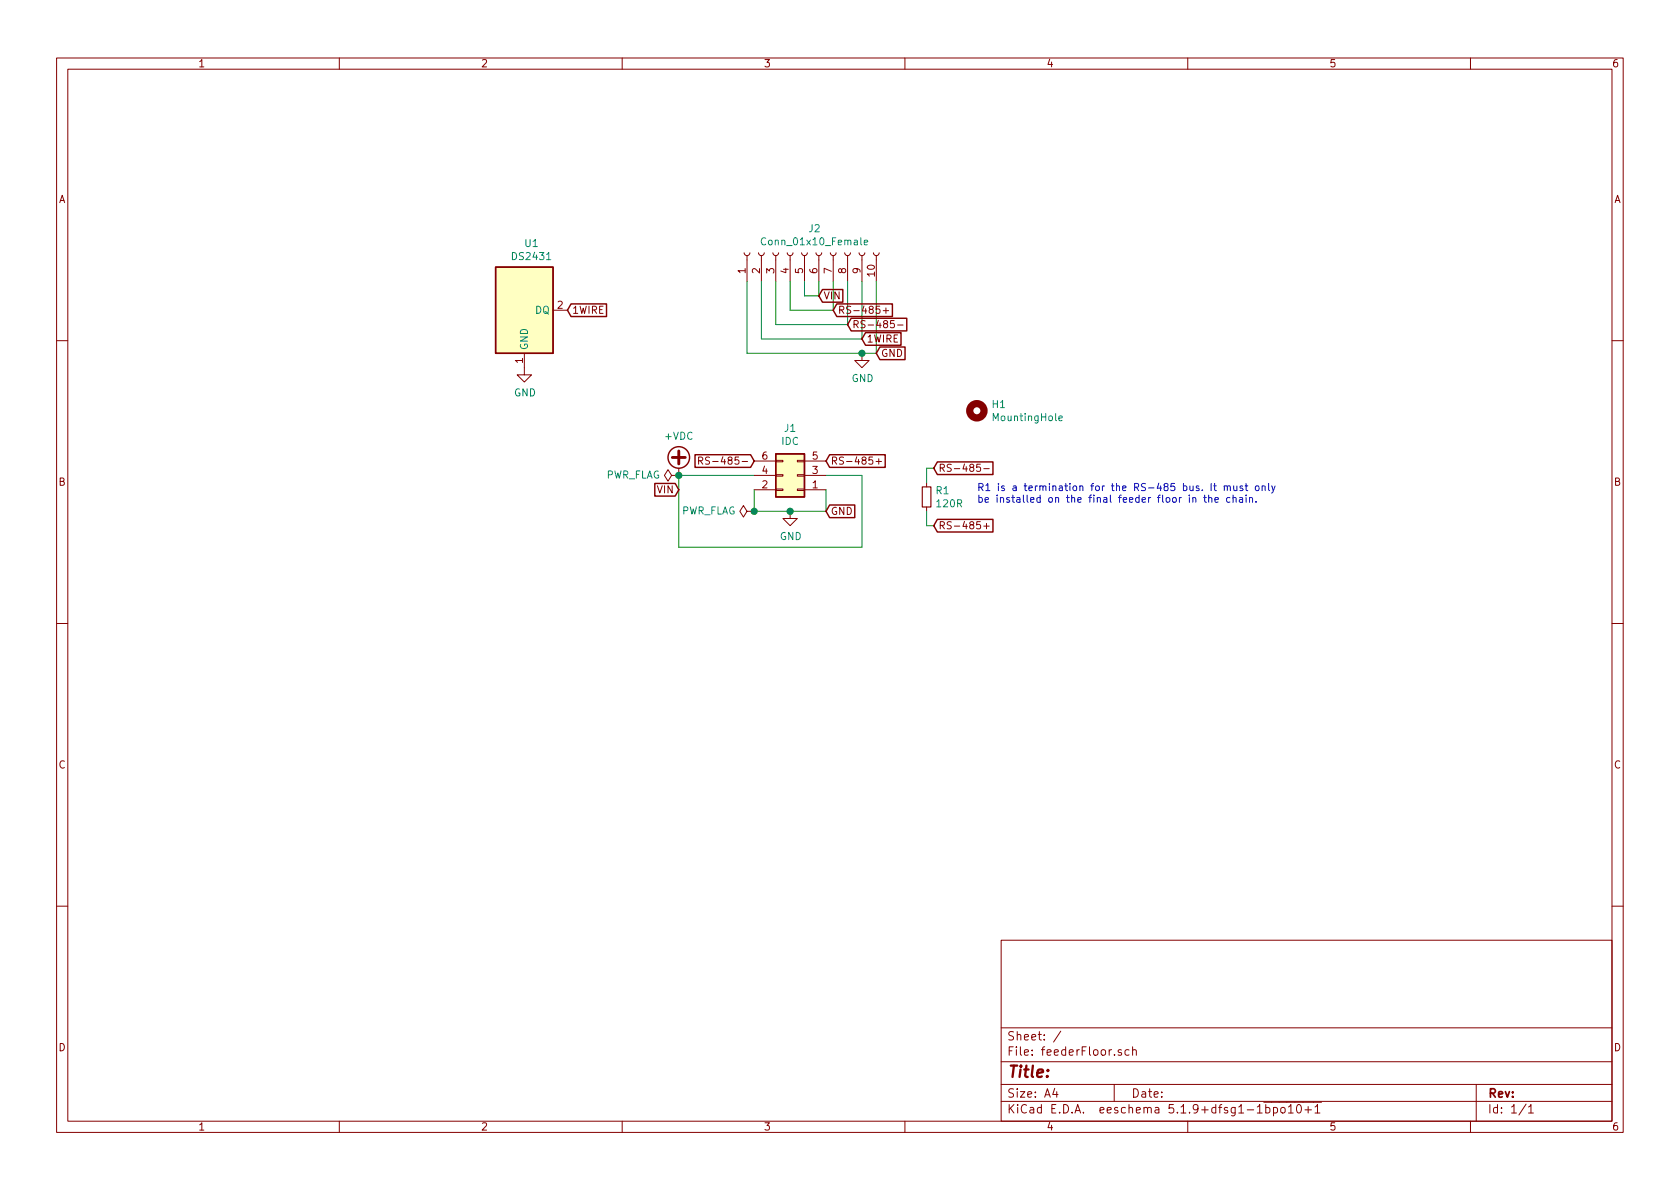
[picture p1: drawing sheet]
(kicad_sch (version 20211123) (generator eeschema)

 (paper "A4")

 (lib_symbols
  (symbol "Connector:Conn_01x10_Female" (pin_names (offset 1.016) hide) (in_bom yes) (on_board yes)
   (property "Reference" "J" (id 0) (at 0 12.7 0) (effects (font (size 1.27 1.27))))
   (property "Value" "Conn_01x10_Female" (id 1) (at 0 -15.24 0) (effects (font (size 1.27 1.27))))
   (property "Footprint" "" (id 2) (at 0 0 0) (effects (font (size 1.27 1.27)) hide))
   (property "Datasheet" "~" (id 3) (at 0 0 0) (effects (font (size 1.27 1.27)) hide))
   (symbol "Conn_01x10_Female_1_1"
    (arc (start 0 -12.192) (mid -0.508 -12.7) (end 0 -13.208) (stroke (width 0.1524) (type default) (color 0 0 0 0)) (fill (type none)))
    (arc (start 0 -9.652) (mid -0.508 -10.16) (end 0 -10.668) (stroke (width 0.1524) (type default) (color 0 0 0 0)) (fill (type none)))
    (arc (start 0 -7.112) (mid -0.508 -7.62) (end 0 -8.128) (stroke (width 0.1524) (type default) (color 0 0 0 0)) (fill (type none)))
    (arc (start 0 -4.572) (mid -0.508 -5.08) (end 0 -5.588) (stroke (width 0.1524) (type default) (color 0 0 0 0)) (fill (type none)))
    (arc (start 0 -2.032) (mid -0.508 -2.54) (end 0 -3.048) (stroke (width 0.1524) (type default) (color 0 0 0 0)) (fill (type none)))
    (polyline (pts (xy -1.27 -12.7) (xy -0.508 -12.7)) (stroke (width 0.1524) (type default) (color 0 0 0 0)) (fill (type none)))
    (polyline (pts (xy -1.27 -10.16) (xy -0.508 -10.16)) (stroke (width 0.1524) (type default) (color 0 0 0 0)) (fill (type none)))
    (polyline (pts (xy -1.27 -7.62) (xy -0.508 -7.62)) (stroke (width 0.1524) (type default) (color 0 0 0 0)) (fill (type none)))
    (polyline (pts (xy -1.27 -5.08) (xy -0.508 -5.08)) (stroke (width 0.1524) (type default) (color 0 0 0 0)) (fill (type none)))
    (polyline (pts (xy -1.27 -2.54) (xy -0.508 -2.54)) (stroke (width 0.1524) (type default) (color 0 0 0 0)) (fill (type none)))
    (polyline (pts (xy -1.27 0) (xy -0.508 0)) (stroke (width 0.1524) (type default) (color 0 0 0 0)) (fill (type none)))
    (polyline (pts (xy -1.27 2.54) (xy -0.508 2.54)) (stroke (width 0.1524) (type default) (color 0 0 0 0)) (fill (type none)))
    (polyline (pts (xy -1.27 5.08) (xy -0.508 5.08)) (stroke (width 0.1524) (type default) (color 0 0 0 0)) (fill (type none)))
    (polyline (pts (xy -1.27 7.62) (xy -0.508 7.62)) (stroke (width 0.1524) (type default) (color 0 0 0 0)) (fill (type none)))
    (polyline (pts (xy -1.27 10.16) (xy -0.508 10.16)) (stroke (width 0.1524) (type default) (color 0 0 0 0)) (fill (type none)))
    (arc (start 0 0.508) (mid -0.508 0) (end 0 -0.508) (stroke (width 0.1524) (type default) (color 0 0 0 0)) (fill (type none)))
    (arc (start 0 3.048) (mid -0.508 2.54) (end 0 2.032) (stroke (width 0.1524) (type default) (color 0 0 0 0)) (fill (type none)))
    (arc (start 0 5.588) (mid -0.508 5.08) (end 0 4.572) (stroke (width 0.1524) (type default) (color 0 0 0 0)) (fill (type none)))
    (arc (start 0 8.128) (mid -0.508 7.62) (end 0 7.112) (stroke (width 0.1524) (type default) (color 0 0 0 0)) (fill (type none)))
    (arc (start 0 10.668) (mid -0.508 10.16) (end 0 9.652) (stroke (width 0.1524) (type default) (color 0 0 0 0)) (fill (type none)))
    (pin passive line (at -5.08 10.16 0) (length 3.81) (name "Pin_1" (effects (font (size 1.27 1.27)))) (number "1" (effects (font (size 1.27 1.27)))))
    (pin passive line (at -5.08 -12.7 0) (length 3.81) (name "Pin_10" (effects (font (size 1.27 1.27)))) (number "10" (effects (font (size 1.27 1.27)))))
    (pin passive line (at -5.08 7.62 0) (length 3.81) (name "Pin_2" (effects (font (size 1.27 1.27)))) (number "2" (effects (font (size 1.27 1.27)))))
    (pin passive line (at -5.08 5.08 0) (length 3.81) (name "Pin_3" (effects (font (size 1.27 1.27)))) (number "3" (effects (font (size 1.27 1.27)))))
    (pin passive line (at -5.08 2.54 0) (length 3.81) (name "Pin_4" (effects (font (size 1.27 1.27)))) (number "4" (effects (font (size 1.27 1.27)))))
    (pin passive line (at -5.08 0 0) (length 3.81) (name "Pin_5" (effects (font (size 1.27 1.27)))) (number "5" (effects (font (size 1.27 1.27)))))
    (pin passive line (at -5.08 -2.54 0) (length 3.81) (name "Pin_6" (effects (font (size 1.27 1.27)))) (number "6" (effects (font (size 1.27 1.27)))))
    (pin passive line (at -5.08 -5.08 0) (length 3.81) (name "Pin_7" (effects (font (size 1.27 1.27)))) (number "7" (effects (font (size 1.27 1.27)))))
    (pin passive line (at -5.08 -7.62 0) (length 3.81) (name "Pin_8" (effects (font (size 1.27 1.27)))) (number "8" (effects (font (size 1.27 1.27)))))
    (pin passive line (at -5.08 -10.16 0) (length 3.81) (name "Pin_9" (effects (font (size 1.27 1.27)))) (number "9" (effects (font (size 1.27 1.27)))))))
  (symbol "Connector_Generic:Conn_02x03_Odd_Even" (pin_names (offset 1.016) hide) (in_bom yes) (on_board yes)
   (property "Reference" "J" (id 0) (at 1.27 5.08 0) (effects (font (size 1.27 1.27))))
   (property "Value" "Conn_02x03_Odd_Even" (id 1) (at 1.27 -5.08 0) (effects (font (size 1.27 1.27))))
   (property "Footprint" "" (id 2) (at 0 0 0) (effects (font (size 1.27 1.27)) hide))
   (property "Datasheet" "~" (id 3) (at 0 0 0) (effects (font (size 1.27 1.27)) hide))
   (symbol "Conn_02x03_Odd_Even_1_1"
    (rectangle (start -1.27 -2.413) (end 0 -2.667) (stroke (width 0.1524) (type default) (color 0 0 0 0)) (fill (type none)))
    (rectangle (start -1.27 0.127) (end 0 -0.127) (stroke (width 0.1524) (type default) (color 0 0 0 0)) (fill (type none)))
    (rectangle (start -1.27 2.667) (end 0 2.413) (stroke (width 0.1524) (type default) (color 0 0 0 0)) (fill (type none)))
    (rectangle (start -1.27 3.81) (end 3.81 -3.81) (stroke (width 0.254) (type default) (color 0 0 0 0)) (fill (type background)))
    (rectangle (start 3.81 -2.413) (end 2.54 -2.667) (stroke (width 0.1524) (type default) (color 0 0 0 0)) (fill (type none)))
    (rectangle (start 3.81 0.127) (end 2.54 -0.127) (stroke (width 0.1524) (type default) (color 0 0 0 0)) (fill (type none)))
    (rectangle (start 3.81 2.667) (end 2.54 2.413) (stroke (width 0.1524) (type default) (color 0 0 0 0)) (fill (type none)))
    (pin passive line (at -5.08 2.54 0) (length 3.81) (name "Pin_1" (effects (font (size 1.27 1.27)))) (number "1" (effects (font (size 1.27 1.27)))))
    (pin passive line (at 7.62 2.54 180) (length 3.81) (name "Pin_2" (effects (font (size 1.27 1.27)))) (number "2" (effects (font (size 1.27 1.27)))))
    (pin passive line (at -5.08 0 0) (length 3.81) (name "Pin_3" (effects (font (size 1.27 1.27)))) (number "3" (effects (font (size 1.27 1.27)))))
    (pin passive line (at 7.62 0 180) (length 3.81) (name "Pin_4" (effects (font (size 1.27 1.27)))) (number "4" (effects (font (size 1.27 1.27)))))
    (pin passive line (at -5.08 -2.54 0) (length 3.81) (name "Pin_5" (effects (font (size 1.27 1.27)))) (number "5" (effects (font (size 1.27 1.27)))))
    (pin passive line (at 7.62 -2.54 180) (length 3.81) (name "Pin_6" (effects (font (size 1.27 1.27)))) (number "6" (effects (font (size 1.27 1.27)))))))
  (symbol "Device:R_Small" (pin_numbers hide) (pin_names (offset 0.254) hide) (in_bom yes) (on_board yes)
   (property "Reference" "R" (id 0) (at 0.762 0.508 0) (effects (font (size 1.27 1.27)) (justify left)))
   (property "Value" "R_Small" (id 1) (at 0.762 -1.016 0) (effects (font (size 1.27 1.27)) (justify left)))
   (property "Footprint" "" (id 2) (at 0 0 0) (effects (font (size 1.27 1.27)) hide))
   (property "Datasheet" "~" (id 3) (at 0 0 0) (effects (font (size 1.27 1.27)) hide))
   (symbol "R_Small_0_1"
    (rectangle (start -0.762 1.778) (end 0.762 -1.778) (stroke (width 0.2032) (type default) (color 0 0 0 0)) (fill (type none))))
   (symbol "R_Small_1_1"
    (pin passive line (at 0 2.54 270) (length 0.762) (name "~" (effects (font (size 1.27 1.27)))) (number "1" (effects (font (size 1.27 1.27)))))
    (pin passive line (at 0 -2.54 90) (length 0.762) (name "~" (effects (font (size 1.27 1.27)))) (number "2" (effects (font (size 1.27 1.27)))))))
  (symbol "Mechanical:MountingHole" (pin_names (offset 1.016)) (in_bom yes) (on_board yes)
   (property "Reference" "H" (id 0) (at 0 5.08 0) (effects (font (size 1.27 1.27))))
   (property "Value" "MountingHole" (id 1) (at 0 3.175 0) (effects (font (size 1.27 1.27))))
   (property "Footprint" "" (id 2) (at 0 0 0) (effects (font (size 1.27 1.27)) hide))
   (property "Datasheet" "~" (id 3) (at 0 0 0) (effects (font (size 1.27 1.27)) hide))
   (symbol "MountingHole_0_1"
    (circle (center 0 0) (radius 1.27) (stroke (width 1.27) (type default) (color 0 0 0 0)) (fill (type none)))))
  (symbol "index:DS2431" (in_bom yes) (on_board yes)
   (property "Reference" "U" (id 0) (at -3.81 8.89 0) (effects (font (size 1.27 1.27))))
   (property "Value" "DS2431" (id 1) (at 5.08 8.89 0) (effects (font (size 1.27 1.27))))
   (property "Footprint" "Package_SO_J-Lead:TSOC-6_3.76x3.94mm_P1.27mm" (id 2) (at 26.67 -8.89 0) (effects (font (size 1.27 1.27)) hide))
   (property "Datasheet" "" (id 3) (at -3.81 6.35 0) (effects (font (size 1.27 1.27)) hide))
   (symbol "DS2431_0_1"
    (rectangle (start 5.08 -7.62) (end -5.08 7.62) (stroke (width 0.254) (type default) (color 0 0 0 0)) (fill (type background))))
   (symbol "DS2431_1_1"
    (pin power_in line (at 0 -10.16 90) (length 2.54) (name "GND" (effects (font (size 1.27 1.27)))) (number "1" (effects (font (size 1.27 1.27)))))
    (pin bidirectional line (at 7.62 0 180) (length 2.54) (name "DQ" (effects (font (size 1.27 1.27)))) (number "2" (effects (font (size 1.27 1.27)))))
    (pin no_connect line (at -5.08 5.08 0) (length 2.54) hide (name "NC" (effects (font (size 1.27 1.27)))) (number "3" (effects (font (size 1.27 1.27)))))
    (pin no_connect line (at -5.08 2.54 0) (length 2.54) hide (name "NC" (effects (font (size 1.27 1.27)))) (number "4" (effects (font (size 1.27 1.27)))))
    (pin no_connect line (at -5.08 -2.54 0) (length 2.54) hide (name "NC" (effects (font (size 1.27 1.27)))) (number "5" (effects (font (size 1.27 1.27)))))
    (pin no_connect line (at -5.08 -5.08 0) (length 2.54) hide (name "NC" (effects (font (size 1.27 1.27)))) (number "6" (effects (font (size 1.27 1.27)))))))
  (symbol "power:+VDC" (power) (pin_names (offset 0)) (in_bom yes) (on_board yes)
   (property "Reference" "#PWR" (id 0) (at 0 -2.54 0) (effects (font (size 1.27 1.27)) hide))
   (property "Value" "+VDC" (id 1) (at 0 6.35 0) (effects (font (size 1.27 1.27))))
   (property "Footprint" "" (id 2) (at 0 0 0) (effects (font (size 1.27 1.27)) hide))
   (property "Datasheet" "" (id 3) (at 0 0 0) (effects (font (size 1.27 1.27)) hide))
   (symbol "+VDC_0_1"
    (polyline (pts (xy -1.143 3.175) (xy 1.143 3.175)) (stroke (width 0.508) (type default) (color 0 0 0 0)) (fill (type none)))
    (polyline (pts (xy 0 0) (xy 0 1.27)) (stroke (width 0) (type default) (color 0 0 0 0)) (fill (type none)))
    (polyline (pts (xy 0 2.032) (xy 0 4.318)) (stroke (width 0.508) (type default) (color 0 0 0 0)) (fill (type none)))
    (circle (center 0 3.175) (radius 1.905) (stroke (width 0.254) (type default) (color 0 0 0 0)) (fill (type none))))
   (symbol "+VDC_1_1"
    (pin power_in line (at 0 0 90) (length 0) hide (name "+VDC" (effects (font (size 1.27 1.27)))) (number "1" (effects (font (size 1.27 1.27)))))))
  (symbol "power:GND" (power) (pin_names (offset 0)) (in_bom yes) (on_board yes)
   (property "Reference" "#PWR" (id 0) (at 0 -6.35 0) (effects (font (size 1.27 1.27)) hide))
   (property "Value" "GND" (id 1) (at 0 -3.81 0) (effects (font (size 1.27 1.27))))
   (property "Footprint" "" (id 2) (at 0 0 0) (effects (font (size 1.27 1.27)) hide))
   (property "Datasheet" "" (id 3) (at 0 0 0) (effects (font (size 1.27 1.27)) hide))
   (symbol "GND_0_1"
    (polyline (pts (xy 0 0) (xy 0 -1.27) (xy 1.27 -1.27) (xy 0 -2.54) (xy -1.27 -1.27) (xy 0 -1.27)) (stroke (width 0) (type default) (color 0 0 0 0)) (fill (type none))))
   (symbol "GND_1_1"
    (pin power_in line (at 0 0 270) (length 0) hide (name "GND" (effects (font (size 1.27 1.27)))) (number "1" (effects (font (size 1.27 1.27)))))))
  (symbol "power:PWR_FLAG" (power) (pin_numbers hide) (pin_names (offset 0) hide) (in_bom yes) (on_board yes)
   (property "Reference" "#FLG" (id 0) (at 0 1.905 0) (effects (font (size 1.27 1.27)) hide))
   (property "Value" "PWR_FLAG" (id 1) (at 0 3.81 0) (effects (font (size 1.27 1.27))))
   (property "Footprint" "" (id 2) (at 0 0 0) (effects (font (size 1.27 1.27)) hide))
   (property "Datasheet" "~" (id 3) (at 0 0 0) (effects (font (size 1.27 1.27)) hide))
   (symbol "PWR_FLAG_0_0"
    (pin power_out line (at 0 0 90) (length 0) (name "pwr" (effects (font (size 1.27 1.27)))) (number "1" (effects (font (size 1.27 1.27))))))
   (symbol "PWR_FLAG_0_1"
    (polyline (pts (xy 0 0) (xy 0 1.27) (xy -1.016 1.905) (xy 0 2.54) (xy 1.016 1.905) (xy 0 1.27)) (stroke (width 0) (type default) (color 0 0 0 0)) (fill (type none))))))

 (junction (at 133.35 90.17) (diameter 0) (color 0 0 0 0))
 (junction (at 139.7 90.17) (diameter 0) (color 0 0 0 0))
 (junction (at 152.4 62.23) (diameter 0) (color 0 0 0 0))
 (junction (at 120.015 83.82) (diameter 0) (color 0 0 0 0))

 (wire (pts (xy 152.4 83.82) (xy 146.05 83.82)) (stroke (width 0) (type default) (color 0 0 0 0)))
 (wire (pts (xy 144.78 52.07) (xy 144.78 49.53)) (stroke (width 0) (type default) (color 0 0 0 0)))
 (wire (pts (xy 139.7 49.53) (xy 139.7 54.61)) (stroke (width 0) (type default) (color 0 0 0 0)))
 (wire (pts (xy 142.24 49.53) (xy 142.24 52.07)) (stroke (width 0) (type default) (color 0 0 0 0)))
 (wire (pts (xy 147.32 54.61) (xy 147.32 49.53)) (stroke (width 0) (type default) (color 0 0 0 0)))
 (wire (pts (xy 120.015 83.82) (xy 120.015 96.52)) (stroke (width 0) (type default) (color 0 0 0 0)))
 (wire (pts (xy 132.08 49.53) (xy 132.08 62.23)) (stroke (width 0) (type default) (color 0 0 0 0)))
 (wire (pts (xy 132.08 62.23) (xy 152.4 62.23)) (stroke (width 0) (type default) (color 0 0 0 0)))
 (wire (pts (xy 133.35 90.17) (xy 139.7 90.17)) (stroke (width 0) (type default) (color 0 0 0 0)))
 (wire (pts (xy 163.83 92.71) (xy 165.1 92.71)) (stroke (width 0) (type default) (color 0 0 0 0)))
 (wire (pts (xy 152.4 96.52) (xy 152.4 83.82)) (stroke (width 0) (type default) (color 0 0 0 0)))
 (wire (pts (xy 120.015 96.52) (xy 152.4 96.52)) (stroke (width 0) (type default) (color 0 0 0 0)))
 (wire (pts (xy 163.83 90.17) (xy 163.83 92.71)) (stroke (width 0) (type default) (color 0 0 0 0)))
 (wire (pts (xy 142.24 52.07) (xy 144.78 52.07)) (stroke (width 0) (type default) (color 0 0 0 0)))
 (wire (pts (xy 139.7 54.61) (xy 147.32 54.61)) (stroke (width 0) (type default) (color 0 0 0 0)))
 (wire (pts (xy 152.4 62.23) (xy 154.94 62.23)) (stroke (width 0) (type default) (color 0 0 0 0)))
 (wire (pts (xy 134.62 59.69) (xy 152.4 59.69)) (stroke (width 0) (type default) (color 0 0 0 0)))
 (wire (pts (xy 152.4 59.69) (xy 152.4 49.53)) (stroke (width 0) (type default) (color 0 0 0 0)))
 (wire (pts (xy 146.05 90.17) (xy 139.7 90.17)) (stroke (width 0) (type default) (color 0 0 0 0)))
 (wire (pts (xy 137.16 49.53) (xy 137.16 57.15)) (stroke (width 0) (type default) (color 0 0 0 0)))
 (wire (pts (xy 154.94 62.23) (xy 154.94 49.53)) (stroke (width 0) (type default) (color 0 0 0 0)))
 (wire (pts (xy 149.86 57.15) (xy 149.86 49.53)) (stroke (width 0) (type default) (color 0 0 0 0)))
 (wire (pts (xy 146.05 86.36) (xy 146.05 90.17)) (stroke (width 0) (type default) (color 0 0 0 0)))
 (wire (pts (xy 120.015 83.82) (xy 133.35 83.82)) (stroke (width 0) (type default) (color 0 0 0 0)))
 (wire (pts (xy 137.16 57.15) (xy 149.86 57.15)) (stroke (width 0) (type default) (color 0 0 0 0)))
 (wire (pts (xy 133.35 86.36) (xy 133.35 90.17)) (stroke (width 0) (type default) (color 0 0 0 0)))
 (wire (pts (xy 165.1 82.55) (xy 163.83 82.55)) (stroke (width 0) (type default) (color 0 0 0 0)))
 (wire (pts (xy 134.62 49.53) (xy 134.62 59.69)) (stroke (width 0) (type default) (color 0 0 0 0)))
 (wire (pts (xy 163.83 82.55) (xy 163.83 85.09)) (stroke (width 0) (type default) (color 0 0 0 0)))

 (text "R1 is a termination for the RS-485 bus. It must only \nbe installed on the final feeder floor in the chain." (at 172.72 88.9 0) (effects (font (size 1.27 1.27)) (justify left bottom)))

 (global_label "RS-485-" (shape input) (at 165.1 82.55 0) (fields_autoplaced) (effects (font (size 1.27 1.27)) (justify left))
  (property "Intersheet References" "${INTERSHEET_REFS}" (id 0) (at 0 0 0) (effects (font (size 1.27 1.27)) hide)))
 (global_label "RS-485-" (shape input) (at 133.35 81.28 180) (fields_autoplaced) (effects (font (size 1.27 1.27)) (justify right))
  (property "Intersheet References" "${INTERSHEET_REFS}" (id 0) (at 0 0 0) (effects (font (size 1.27 1.27)) hide)))
 (global_label "GND" (shape input) (at 154.94 62.23 0) (fields_autoplaced) (effects (font (size 1.27 1.27)) (justify left))
  (property "Intersheet References" "${INTERSHEET_REFS}" (id 0) (at 0 0 0) (effects (font (size 1.27 1.27)) hide)))
 (global_label "VIN" (shape input) (at 144.78 52.07 0) (fields_autoplaced) (effects (font (size 1.27 1.27)) (justify left))
  (property "Intersheet References" "${INTERSHEET_REFS}" (id 0) (at 0 0 0) (effects (font (size 1.27 1.27)) hide)))
 (global_label "RS-485-" (shape input) (at 149.86 57.15 0) (fields_autoplaced) (effects (font (size 1.27 1.27)) (justify left))
  (property "Intersheet References" "${INTERSHEET_REFS}" (id 0) (at 0 0 0) (effects (font (size 1.27 1.27)) hide)))
 (global_label "VIN" (shape input) (at 120.015 86.36 180) (fields_autoplaced) (effects (font (size 1.27 1.27)) (justify right))
  (property "Intersheet References" "${INTERSHEET_REFS}" (id 0) (at 0 0 0) (effects (font (size 1.27 1.27)) hide)))
 (global_label "RS-485+" (shape input) (at 146.05 81.28 0) (fields_autoplaced) (effects (font (size 1.27 1.27)) (justify left))
  (property "Intersheet References" "${INTERSHEET_REFS}" (id 0) (at 0 0 0) (effects (font (size 1.27 1.27)) hide)))
 (global_label "GND" (shape input) (at 146.05 90.17 0) (fields_autoplaced) (effects (font (size 1.27 1.27)) (justify left))
  (property "Intersheet References" "${INTERSHEET_REFS}" (id 0) (at 0 0 0) (effects (font (size 1.27 1.27)) hide)))
 (global_label "RS-485+" (shape input) (at 147.32 54.61 0) (fields_autoplaced) (effects (font (size 1.27 1.27)) (justify left))
  (property "Intersheet References" "${INTERSHEET_REFS}" (id 0) (at 0 0 0) (effects (font (size 1.27 1.27)) hide)))
 (global_label "RS-485+" (shape input) (at 165.1 92.71 0) (fields_autoplaced) (effects (font (size 1.27 1.27)) (justify left))
  (property "Intersheet References" "${INTERSHEET_REFS}" (id 0) (at 0 0 0) (effects (font (size 1.27 1.27)) hide)))
 (global_label "1WIRE" (shape input) (at 152.4 59.69 0) (fields_autoplaced) (effects (font (size 1.27 1.27)) (justify left))
  (property "Intersheet References" "${INTERSHEET_REFS}" (id 0) (at 0 0 0) (effects (font (size 1.27 1.27)) hide)))
 (global_label "1WIRE" (shape input) (at 100.33 54.61 0) (fields_autoplaced) (effects (font (size 1.27 1.27)) (justify left))
  (property "Intersheet References" "${INTERSHEET_REFS}" (id 0) (at 0 0 0) (effects (font (size 1.27 1.27)) hide)))

 (symbol (lib_id "Connector:Conn_01x10_Female") (at 142.24 44.45 90) (unit 1) (in_bom yes) (on_board yes)
  (property "Reference" "J2" (id 0) (at 144.018 40.259 90))
  (property "Value" "Conn_01x10_Female" (id 1) (at 144.018 42.5704 90))
  (property "Footprint" "index:70AA-5" (id 2) (at 142.24 44.45 0) (effects (font (size 1.27 1.27)) hide))
  (property "Datasheet" "~" (id 3) (at 142.24 44.45 0) (effects (font (size 1.27 1.27)) hide))
  (property "Digikey" "70AAJ-5-M0GCT-ND" (id 4) (at 142.24 44.45 90) (effects (font (size 1.27 1.27)) hide))
  (property "Mouser" "652-70AAJ-5-M0G" (id 5) (at 142.24 44.45 90) (effects (font (size 1.27 1.27)) hide)) (pin "1") (pin "10") (pin "2") (pin "3") (pin "4") (pin "5") (pin "6") (pin "7") (pin "8") (pin "9"))

 (symbol (lib_id "index:DS2431") (at 92.71 54.61 0) (unit 1) (in_bom yes) (on_board yes)
  (property "Reference" "U1" (id 0) (at 93.98 42.7482 0))
  (property "Value" "DS2431" (id 1) (at 93.98 45.0596 0))
  (property "Footprint" "Package_SO_J-Lead:TSOC-6_3.76x3.94mm_P1.27mm" (id 2) (at 119.38 63.5 0) (effects (font (size 1.27 1.27)) hide))
  (property "Datasheet" "http://pdfserv.maximintegrated.com/en/ds/DS2401.pdf" (id 3) (at 88.9 48.26 0) (effects (font (size 1.27 1.27)) hide))
  (property "Mouser" "700-DS2431PT&R" (id 4) (at 92.71 54.61 0) (effects (font (size 1.27 1.27)) hide))
  (property "LCSC" "C9387" (id 5) (at 92.71 54.61 0) (effects (font (size 1.27 1.27)) hide))
  (property "Digikey" "DS2431P+T&RCT-ND" (id 6) (at 92.71 54.61 0) (effects (font (size 1.27 1.27)) hide)) (pin "1") (pin "2") (pin "3") (pin "4") (pin "5") (pin "6"))

 (symbol (lib_id "power:GND") (at 92.71 64.77 0) (unit 1) (in_bom yes) (on_board yes)
  (property "Reference" "#PWR0101" (id 0) (at 92.71 71.12 0) (effects (font (size 1.27 1.27)) hide))
  (property "Value" "GND" (id 1) (at 92.837 69.1642 0))
  (property "Footprint" "" (id 2) (at 92.71 64.77 0) (effects (font (size 1.27 1.27)) hide))
  (property "Datasheet" "" (id 3) (at 92.71 64.77 0) (effects (font (size 1.27 1.27)) hide)) (pin "1"))

 (symbol (lib_id "power:GND") (at 152.4 62.23 0) (unit 1) (in_bom yes) (on_board yes)
  (property "Reference" "#PWR0102" (id 0) (at 152.4 68.58 0) (effects (font (size 1.27 1.27)) hide))
  (property "Value" "GND" (id 1) (at 152.527 66.6242 0))
  (property "Footprint" "" (id 2) (at 152.4 62.23 0) (effects (font (size 1.27 1.27)) hide))
  (property "Datasheet" "" (id 3) (at 152.4 62.23 0) (effects (font (size 1.27 1.27)) hide)) (pin "1"))

 (symbol (lib_id "power:GND") (at 139.7 90.17 0) (unit 1) (in_bom yes) (on_board yes)
  (property "Reference" "#PWR0103" (id 0) (at 139.7 96.52 0) (effects (font (size 1.27 1.27)) hide))
  (property "Value" "GND" (id 1) (at 139.827 94.5642 0))
  (property "Footprint" "" (id 2) (at 139.7 90.17 0) (effects (font (size 1.27 1.27)) hide))
  (property "Datasheet" "" (id 3) (at 139.7 90.17 0) (effects (font (size 1.27 1.27)) hide)) (pin "1"))

 (symbol (lib_id "power:+VDC") (at 120.015 83.82 0) (unit 1) (in_bom yes) (on_board yes)
  (property "Reference" "#PWR0104" (id 0) (at 120.015 86.36 0) (effects (font (size 1.27 1.27)) hide))
  (property "Value" "+VDC" (id 1) (at 120.015 76.835 0))
  (property "Footprint" "" (id 2) (at 120.015 83.82 0) (effects (font (size 1.27 1.27)) hide))
  (property "Datasheet" "" (id 3) (at 120.015 83.82 0) (effects (font (size 1.27 1.27)) hide)) (pin "1"))

 (symbol (lib_id "Connector_Generic:Conn_02x03_Odd_Even") (at 140.97 83.82 180) (unit 1) (in_bom yes) (on_board yes)
  (property "Reference" "J1" (id 0) (at 139.7 75.565 0))
  (property "Value" "IDC" (id 1) (at 139.7 77.8764 0))
  (property "Footprint" "Connector_IDC:IDC-Header_2x03_P2.54mm_Vertical" (id 2) (at 140.97 83.82 0) (effects (font (size 1.27 1.27)) hide))
  (property "Datasheet" "~" (id 3) (at 140.97 83.82 0) (effects (font (size 1.27 1.27)) hide))
  (property "Digikey" "732-5394-ND" (id 4) (at 140.97 83.82 0) (effects (font (size 1.27 1.27)) hide))
  (property "Mouser" "710-61200621621" (id 5) (at 140.97 83.82 0) (effects (font (size 1.27 1.27)) hide))
  (property "LCSC" "C601936" (id 6) (at 140.97 83.82 0) (effects (font (size 1.27 1.27)) hide))
  (property "JLCPCB" "C601936" (id 7) (at 140.97 83.82 0) (effects (font (size 1.27 1.27)) hide)) (pin "1") (pin "2") (pin "3") (pin "4") (pin "5") (pin "6"))

 (symbol (lib_id "Mechanical:MountingHole") (at 172.72 72.39 0) (unit 1) (in_bom yes) (on_board yes)
  (property "Reference" "H1" (id 0) (at 175.26 71.2216 0) (effects (font (size 1.27 1.27)) (justify left)))
  (property "Value" "MountingHole" (id 1) (at 175.26 73.533 0) (effects (font (size 1.27 1.27)) (justify left)))
  (property "Footprint" "MountingHole:MountingHole_5.3mm_M5_Pad_TopOnly" (id 2) (at 172.72 72.39 0) (effects (font (size 1.27 1.27)) hide))
  (property "Datasheet" "~" (id 3) (at 172.72 72.39 0) (effects (font (size 1.27 1.27)) hide)))

 (symbol (lib_id "Device:R_Small") (at 163.83 87.63 0) (unit 1) (in_bom yes) (on_board yes)
  (property "Reference" "R1" (id 0) (at 165.3286 86.4616 0) (effects (font (size 1.27 1.27)) (justify left)))
  (property "Value" "120R" (id 1) (at 165.3286 88.773 0) (effects (font (size 1.27 1.27)) (justify left)))
  (property "Footprint" "Resistor_SMD:R_0805_2012Metric" (id 2) (at 163.83 87.63 0) (effects (font (size 1.27 1.27)) hide))
  (property "Datasheet" "~" (id 3) (at 163.83 87.63 0) (effects (font (size 1.27 1.27)) hide))
  (property "JLCPCB" "C17437" (id 4) (at 163.83 87.63 0) (effects (font (size 1.27 1.27)) hide))
  (property "LCSC" "C61683" (id 5) (at 163.83 87.63 0) (effects (font (size 1.27 1.27)) hide))
  (property "Digikey" "RMCF0805JT120RCT-ND" (id 6) (at 163.83 87.63 0) (effects (font (size 1.27 1.27)) hide))
  (property "Mouser" "652-CR0805FX-1200ELF" (id 7) (at 163.83 87.63 0) (effects (font (size 1.27 1.27)) hide)) (pin "1") (pin "2"))

 (symbol (lib_id "power:PWR_FLAG") (at 120.015 83.82 90) (unit 1) (in_bom yes) (on_board yes)
  (property "Reference" "#FLG0101" (id 0) (at 118.11 83.82 0) (effects (font (size 1.27 1.27)) hide))
  (property "Value" "PWR_FLAG" (id 1) (at 116.7892 83.82 90) (effects (font (size 1.27 1.27)) (justify left)))
  (property "Footprint" "" (id 2) (at 120.015 83.82 0) (effects (font (size 1.27 1.27)) hide))
  (property "Datasheet" "~" (id 3) (at 120.015 83.82 0) (effects (font (size 1.27 1.27)) hide)) (pin "1"))

 (symbol (lib_id "power:PWR_FLAG") (at 133.35 90.17 90) (unit 1) (in_bom yes) (on_board yes)
  (property "Reference" "#FLG0102" (id 0) (at 131.445 90.17 0) (effects (font (size 1.27 1.27)) hide))
  (property "Value" "PWR_FLAG" (id 1) (at 130.1242 90.17 90) (effects (font (size 1.27 1.27)) (justify left)))
  (property "Footprint" "" (id 2) (at 133.35 90.17 0) (effects (font (size 1.27 1.27)) hide))
  (property "Datasheet" "~" (id 3) (at 133.35 90.17 0) (effects (font (size 1.27 1.27)) hide)) (pin "1"))

 (sheet_instances (path "" (page "1")))

)
